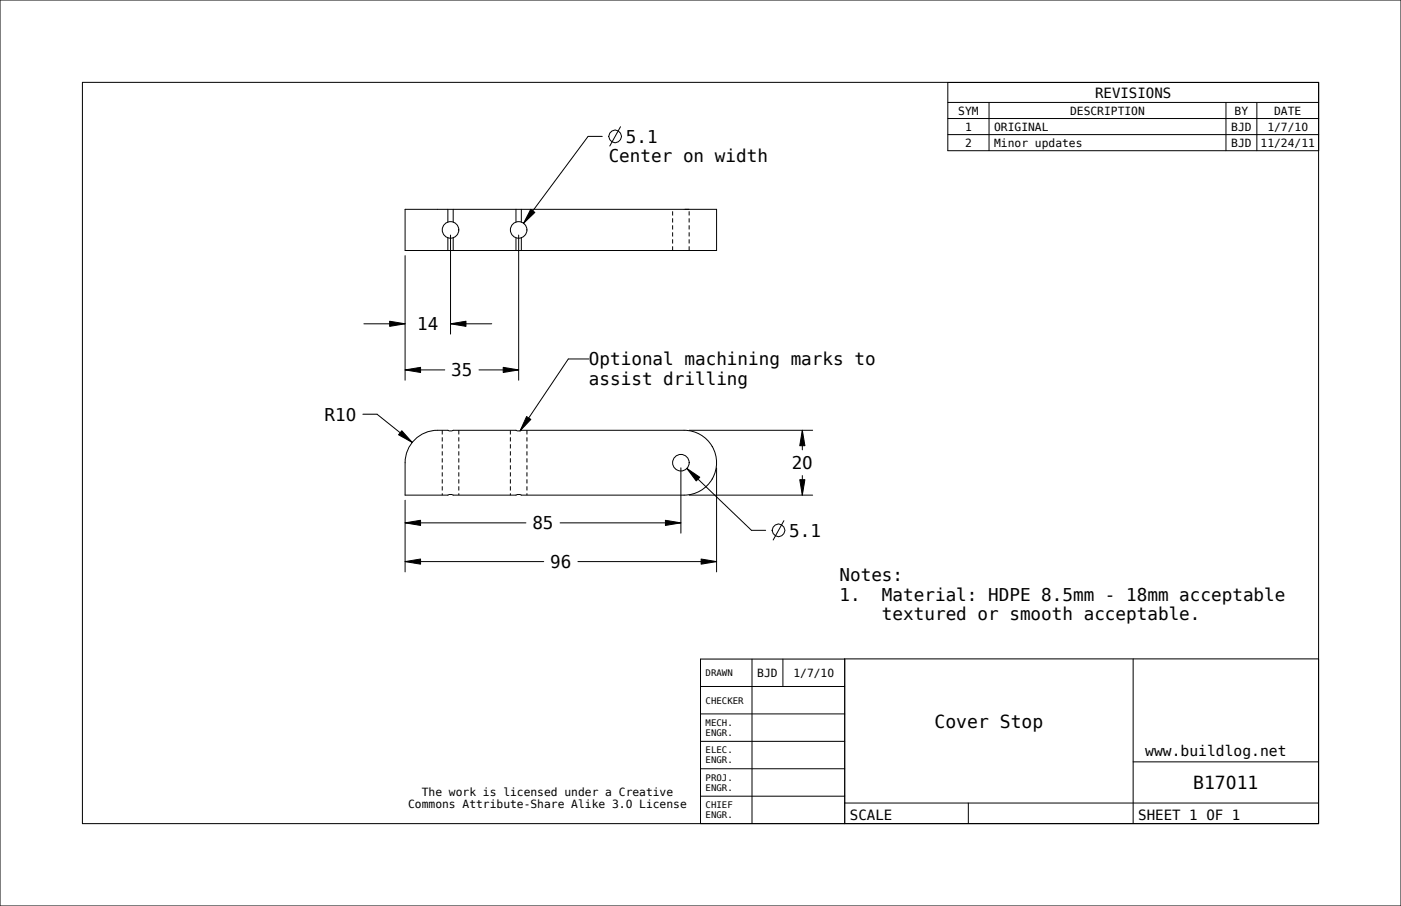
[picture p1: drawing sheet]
<svg xmlns="http://www.w3.org/2000/svg" width="432mm" height="279mm" viewBox="0 0 432 279" stroke-linecap="round" stroke-linejoin="round" font-family="sans-serif">
<g fill="none" stroke="#000" stroke-width=".31">
<path d="M0 0h431.8v279.4h-431.8zM191.2 39.1l-3.3 5.9M292.1 31.6h114.3M292.1 36.6h114.3M304.8 31.6v14.9M377.9 31.6v14.9M387.4 31.6v14.9M406.4 25.4v228.6h-381v-228.6h381v21.1h-114.3v-21.1M185.6 42.1h-4.3l-19.9 26.8M292.1 41.5h114.3M124.9 78.8v38.5M134.9 64.6h-10v12.7h10"/>
<path d="M138.9 72.5v30.5M159.9 72.5v44.8M163.6 64.6l1.3 .9-3.5 3.4zM210.9 64.6h10v12.7h-10M112.2 99.9h12.7M120.1 99.1l4.8 .8-4.8 .7zM138.9 99.9l4.7-.8v1.5zM138.9 99.9h12.7M124.9 114.1l4.7-.8v1.6zM124.9 114.1h12.2M147.6 114.1h12.3M155.1 113.3l4.8 .8-4.8 .8z"/>
<path d="M111.8 127.7h4.4l10.9 8.7M123.8 132.8l3.3 3.6-4.3-2.3zM134.9 132.7a10 10 0 0 0-10 10v10M210.9 132.7a10 10 0 0 1 10 10 10 10 0 0 1-10 10M212.4 132.7h38.1M247.3 132.7l.8 4.8h-1.6zM247.3 132.7v6M124.9 154.3v22.1M209.9 144.3v20.1M211.7 144.5l4 2.7-1.1 1.1zM211.7 144.5l19.9 19.1h4.4M212.4 152.7h38.1"/>
<path d="M220.9 144.3v32.1M246.5 147.9h1.6l-.8 4.8zM247.3 146.7v6M124.9 173.2l4.7-.8v1.6zM124.9 161.2l4.7-.7v1.5zM124.9 173.2h42.7M124.9 161.2h37.2M172.6 161.2h37.3M178.1 173.2h42.8M205.1 160.5l4.8 .7-4.8 .8zM216.1 172.4l4.8 .8-4.8 .8zM241.6 160.6l-3.3 5.9"/>
<path d="M215.9 211.7h44.5M231.8 203.2v50.8M241.3 203.2v8.5M260.4 203.2h-44.5v50.8M349.2 203.2v50.8M406.4 203.2h-146.1l.1 50.8M215.9 237.1h44.5M215.9 228.6h44.5M215.9 220.2h44.5M349.2 234.9h57.2M215.9 245.5h44.5M260.3 247.6h146.1"/>
<path d="M298.4 247.6v6.4"/>
<circle cx="189.6" cy="42.1" r="1.95"/>
<circle cx="239.9" cy="163.6" r="1.95"/>
</g>
<g fill="#000">
<path d="M163.6 64.6l1.3 .9-3.5 3.4zM120.1 99.1l4.8 .8-4.8 .7zM138.9 99.9l4.7-.8v1.5zM124.9 114.1l4.7-.8v1.6zM155.1 113.3l4.8 .8-4.8 .8zM123.8 132.8l3.3 3.6-4.3-2.3zM247.3 132.7l.8 4.8h-1.6zM211.7 144.5l4 2.7-1.1 1.1zM246.5 147.9h1.6l-.8 4.8zM124.9 173.2l4.7-.8v1.6zM124.9 161.2l4.7-.7v1.5zM205.1 160.5l4.8 .7-4.8 .8z"/>
<path d="M216.1 172.4l4.8 .8-4.8 .8z"/>
</g>
<!-- layer: 02___PRT_ALL_AXES -->
<path d="M207.3 77.3v-12.7M212.4 77.3h-1.5M212.4 64.6h-1.5M212.4 77.3v-12.7M136.3 132.7v20M141.4 132.7v20M157.3 132.7v20M162.4 132.7v20" fill="none" stroke="#000" stroke-width=".31" stroke-dasharray="1.3 .9" stroke-linecap="butt"/>
<g fill="none" stroke="#000" stroke-width=".31">
<path d="M134.9 77.3h76M134.9 64.6h76M138 64.6v3.9M138 73.3v4M139.7 64.6v3.9M139.7 73.3v4M159 64.6v3.9M159 73.3v4M160.7 64.6v3.9M160.7 73.3v4M134.9 132.7h3.1l1 .2 .7-.2h19.3l1 .2 .7-.2h50.2M124.9 152.7h13.1l1-.2 .7 .2h19.3l1-.2 .7 .2h50.2"/>
<circle cx="138.9" cy="70.9" r="2.55"/>
<circle cx="159.9" cy="70.9" r="2.55"/>
<circle cx="209.9" cy="142.7" r="2.55"/>
</g>
<!-- layer: BALLOONS -->
<path d="M162.3 128.5l1.3 .8-3.3 3.6z" fill="#000"/>
<path d="M181.5 110.7h-6.3l-14.9 22.2M162.3 128.5l1.3 .8-3.3 3.6z" fill="none" stroke="#000" stroke-width=".31"/>
<g font-size="5.6">
<text x="288" y="224.4">Cover Stop</text>
<text x="367.8" y="243.3">B17011</text>
</g>
<g font-size="5.4">
<text x="192.9" y="44">5.1</text>
<text x="187.6" y="50">Center on width</text>
<text x="128.6" y="101.8">14</text>
<text x="181.5" y="112.7">Optional machining marks to</text>
<text x="139.1" y="116.1">35</text>
<text x="181.5" y="118.6">assist drilling</text>
<text x="100" y="129.7">R10</text>
<text x="244" y="144.7">20</text>
<text x="164.1" y="163.2">85</text>
<text x="243.3" y="165.5">5.1</text>
<text x="169.6" y="175.2">96</text>
<text x="258.7" y="179.2">Notes:</text>
<text x="258.7" y="185.2">1.</text>
<text x="271.8" y="185.2">Material: HDPE 8.5mm - 18mm acceptable</text>
<text x="271.8" y="191.1">textured or smooth acceptable.</text>
</g>
<text font-size="4.5" x="353" y="233">www.buildlog.net</text>
<g font-size="4.3">
<text x="337.5" y="30.1">REVISIONS</text>
<text x="261.9" y="252.8">SCALE</text>
<text x="350.8" y="252.8">SHEET 1 OF 1</text>
</g>
<g font-size="3.5">
<text x="295.3" y="35.3">SYM</text>
<text x="329.8" y="35.3">DESCRIPTION</text>
<text x="380.5" y="35.3">BY</text>
<text x="392.7" y="35.3">DATE</text>
<text x="297.4" y="40.3">1</text>
<text x="306.4" y="40.3">ORIGINAL</text>
<text x="379.5" y="40.3">BJD</text>
<text x="390.6" y="40.3">1/7/10</text>
<text x="297.4" y="45.3">2</text>
<text x="306.4" y="45.3">Minor updates</text>
<text x="379.5" y="45.3">BJD</text>
<text x="388.5" y="45.3">11/24/11</text>
<text x="233.4" y="208.7">BJD</text>
<text x="244.5" y="208.7">1/7/10</text>
<text x="130" y="245.3">The work is licensed under a Creative</text>
<text x="125.8" y="249.1">Commons Attribute-Share Alike 3.0 License</text>
</g>
<g font-size="2.8">
<text x="217.5" y="208.5">DRAWN</text>
<text x="217.5" y="217">CHECKER</text>
<text x="217.5" y="223.9">MECH.</text>
<text x="217.5" y="226.9">ENGR.</text>
<text x="217.5" y="232.3">ELEC.</text>
<text x="217.5" y="235.4">ENGR.</text>
<text x="217.5" y="240.8">PROJ.</text>
<text x="217.5" y="243.9">ENGR.</text>
<text x="217.5" y="249.3">CHIEF</text>
<text x="217.5" y="252.3">ENGR.</text>
</g>
</svg>
